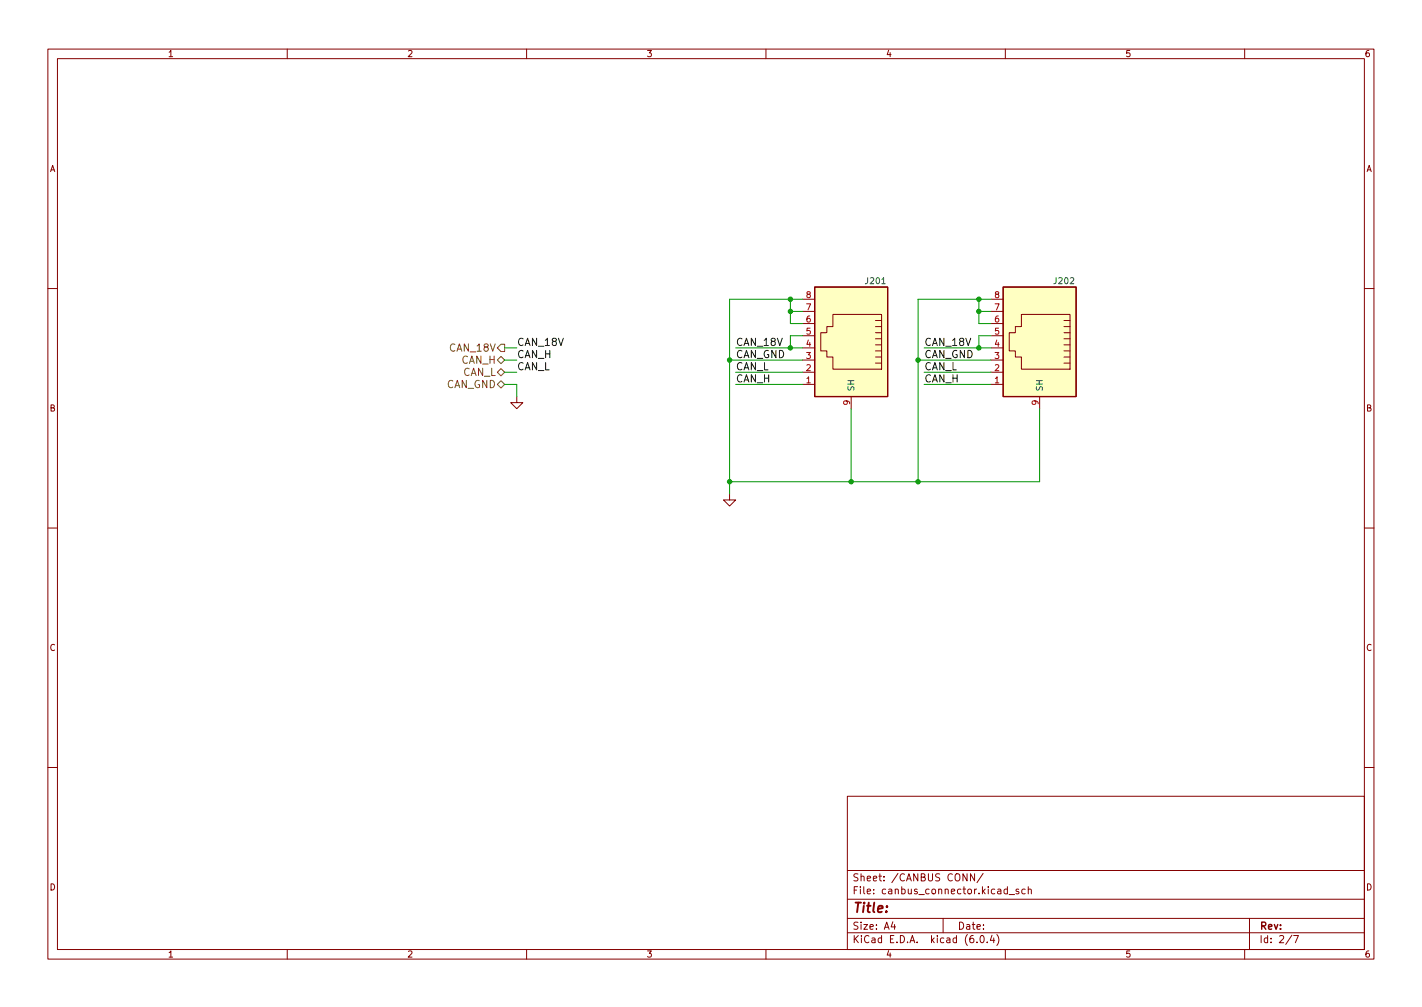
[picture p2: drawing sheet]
<svg xmlns="http://www.w3.org/2000/svg" width="297mm" height="210mm" viewBox="0 0 297 210" stroke-linecap="round" stroke-linejoin="round" font-family="sans-serif">
<g fill="none" stroke="#840000" stroke-width=".21">
<path d="M10 10.2h277v190.1h-277zM12 12.2h273v186.1h-273zM60 10.2v2M110 10.2v2M160 10.2v2M210 10.2v2M260 10.2v2M10 60.2h2M167.6 77.7h2.6M167.6 75.2h2.6M167.6 72.6h2.6M167.6 70.1h2.6"/>
<path d="M167.6 67.6h2.6M167.6 65h2.6M167.6 62.5h2.6M174 65.7h10.1v11.4h-10.1v-2.6h-1.3v-1.2h-1.3v-3.8h1.3v-1.3h1.3zM182.9 75.8h1.2M182.9 74.5h1.2M182.9 73.3h1.2M182.9 72h1.2M182.9 70.7h1.2M182.9 69.5h1.2M182.9 68.2h1.2M182.9 66.9h1.2"/>
<path d="M207 77.7h2.5M207 75.2h2.5M207 72.6h2.5M207 70.1h2.5M207 67.6h2.5M207 65h2.5M207 62.5h2.5M213.4 65.7h10.1v11.4h-10.1v-2.6h-1.3v-1.2h-1.3v-3.8h1.3v-1.3h1.3zM222.2 75.8h1.3M222.2 74.5h1.3M222.2 73.3h1.3M222.2 72h1.3"/>
<path d="M222.2 70.7h1.3M222.2 69.5h1.3M222.2 68.2h1.3M222.2 66.9h1.3M285 60.2h2M107.9 82.8v1.3h1.3l-1.3 1.2-1.2-1.2h1.2M167.6 80.3h2.6M177.8 82.8v2.5M207 80.3h2.5M217.2 82.8v2.5M10 110.2h2M152.4 103.1v1.3h1.3l-1.3 1.3-1.3-1.3h1.3"/>
<path d="M285 110.2h2M10 160.2h2M177 166.3h108v32h-108zM285 160.2h2M60 198.3v2M110 198.3v2M160 198.3v2M177 194.8h108M177 191.8h108M177 187.8h108M177 181.8h108M186.5 192.5l-.4 1h1"/>
<path d="M186.9 193v1M197 191.8v3M202 182.4v1.5l-.9-1.5v1.5M203.6 182.4v1.5l-.9-1.5v1.5M204.1 196.7v.1M204.9 195.4l.2-.1a.8 .8 0 0 1 .5 .8 .8 .8 0 0 1-.5 .7 1 1 0 0 1-.2-1.4zM205.4 182.4l-1.3 1.9M206.2 196.7v.1M207.2 195.3l-.3 1h.9M207.6 195.8v1M208.2 195.1a1.72 1.72 0 0 1 0 2.3M210 198.3v2"/>
<path d="M210.4 185.7l-.4-.1-.3 .3 .2 .7h.5M210.4 185.1v1.5M210.8 186.8h1.1M212.8 185.7l-.4-.1-.2 .2 .1 .3 .5 .1v.4h-.6M214.1 185.7l-.4-.1-.3 .3 .2 .7h.5M214.8 185.8l.2-.2 .4 .1v.9M214.8 185.1v1.5M260 198.3v2M261 191.8v6.5M269.9 195.3l-1.3 1.9M270.2 195.3h1l-.6 1.5"/>
</g>
<g fill="#ffffc2" stroke="#ffffc2" stroke-width=".21">
<path d="M209.5 59.9h15.3v22.9h-15.3z"/>
<path d="M170.2 59.9h15.2v22.9h-15.2z"/>
</g>
<path d="M170.2 59.9h15.2v22.9h-15.2zM209.5 59.9h15.3v22.9h-15.3z" fill="none" stroke="#840000" stroke-width=".25"/>
<path d="M103.9 77.7l.7-.7 .8 .7-.8 .8zM104.6 71.9h.8v1.5h-.8l-.7-.8zM104.6 74.4l.8 .8-.8 .7-.7-.7zM103.9 80.3l.7-.8 .8 .8-.8 .7z" fill="none" stroke="#725600" stroke-width=".21"/>
<g fill="none" stroke="#009600" stroke-width=".21">
<path d="M105.4 77.7h2.5M105.4 75.2h2.5M105.4 72.6h2.5M152.4 75.2h15.2M153.7 77.7h13.9M153.7 72.6h13.9M165.1 62.5v5.1h2.5M165.1 65h2.5M167.6 62.5h-15.2v40.6M167.6 70.1h-2.5v2.5M191.8 75.2h15.2M193 77.7h14"/>
<path d="M193 72.6h14M204.5 62.5v5.1h2.5M204.5 65h2.5M207 62.5h-15.2v38.1M207 70.1h-2.5v2.5M105.4 80.3h2.5v2.5M153.7 80.3h13.9M177.8 85.3v15.3M193 80.3h14M217.2 85.3v15.3h-64.8"/>
</g>
<g fill="#009600" stroke="#009600" stroke-width=".21">
<circle cx="177.8" cy="100.6" r=".46"/>
<circle cx="165.1" cy="72.6" r=".46"/>
<circle cx="165.1" cy="65" r=".46"/>
<circle cx="152.4" cy="100.6" r=".46"/>
<circle cx="152.4" cy="75.2" r=".46"/>
<circle cx="165.1" cy="62.5" r=".46"/>
<circle cx="191.8" cy="75.2" r=".46"/>
<circle cx="204.5" cy="72.6" r=".46"/>
<circle cx="204.5" cy="62.5" r=".46"/>
<circle cx="204.5" cy="65" r=".46"/>
<circle cx="191.8" cy="100.6" r=".46"/>
</g>
<text font-size="2.8" fill="#840000" x="178" y="190.6">Title:</text>
<g font-size="2.1" fill="#725600">
<text x="94.1" y="73.4">CAN_18V</text>
<text x="96.3" y="75.9">CAN_H</text>
<text x="93.2" y="81">CAN_GND</text>
<text x="96.6" y="78.5">CAN_L</text>
</g>
<g font-size="2.1" fill="#0f0f0f">
<text x="107.9" y="74.8">CAN_H</text>
<text x="107.9" y="77.3">CAN_L</text>
<text x="107.9" y="72.2">CAN_18V</text>
<text x="153.7" y="74.8">CAN_GND</text>
<text x="153.7" y="72.2">CAN_18V</text>
<text x="153.7" y="77.3">CAN_L</text>
<text x="193" y="74.8">CAN_GND</text>
<text x="193" y="77.3">CAN_L</text>
<text x="193" y="72.2">CAN_18V</text>
<text x="153.7" y="79.8">CAN_H</text>
<text x="193" y="79.8">CAN_H</text>
</g>
<g font-size="2.1" fill="#840000">
<text x="178" y="184">Sheet: /CANBUS CONN/</text>
<text x="178" y="186.7">File: canbus_connector.kicad_sch</text>
<text x="178" y="196.9">KiCad E.D.A. kicad (6.0.4)</text>
<text x="178" y="194.1">Size: A4</text>
<text x="200" y="194.1">Date:</text>
<text x="263" y="194.1">Rev:</text>
<text x="263" y="196.9">Id: 2/7</text>
</g>
<g font-size="1.8" fill="#840000">
<text x="35" y="11.9">1</text>
<text x="85" y="11.9">2</text>
<text x="135" y="11.9">3</text>
<text x="185" y="11.9">4</text>
<text x="235" y="11.9">5</text>
<text x="285" y="11.9">6</text>
<text x="10.3" y="35.9">A</text>
<text x="285.3" y="35.9">A</text>
<text x="10.3" y="85.9">B</text>
<text x="285.3" y="85.9">B</text>
<text x="10.3" y="135.9">C</text>
<text x="285.3" y="135.9">C</text>
<text x="10.3" y="185.9">D</text>
<text x="285.3" y="185.9">D</text>
<text x="35" y="199.9">1</text>
<text x="85" y="199.9">2</text>
<text x="135" y="199.9">3</text>
<text x="185" y="199.9">4</text>
<text x="235" y="199.9">5</text>
<text x="285" y="199.9">6</text>
</g>
<g font-size="1.8" fill="#006464">
<text x="180.9" y="59.3">J201</text>
<text x="220.3" y="59.3">J202</text>
<text x="178.4" y="81.8" transform="rotate(-90 178.4 81.8)">SH</text>
<text x="217.8" y="81.8" transform="rotate(-90 217.8 81.8)">SH</text>
</g>
<g font-size="1.8" fill="#a90000">
<text x="168.4" y="64.8">7</text>
<text x="168.4" y="62.2">8</text>
<text x="207.8" y="64.8">7</text>
<text x="207.8" y="62.2">8</text>
<text x="168.4" y="69.8">5</text>
<text x="168.4" y="67.3">6</text>
<text x="207.8" y="69.8">5</text>
<text x="207.8" y="67.3">6</text>
<text x="168.4" y="77.5">2</text>
<text x="168.4" y="74.9">3</text>
<text x="168.4" y="72.4">4</text>
<text x="207.8" y="77.5">2</text>
<text x="207.8" y="74.9">3</text>
<text x="207.8" y="72.4">4</text>
<text x="168.4" y="80">1</text>
<text x="207.8" y="80">1</text>
<text x="177.5" y="84.6" transform="rotate(-90 177.5 84.6)">9</text>
<text x="216.9" y="84.6" transform="rotate(-90 216.9 84.6)">9</text>
</g>
</svg>
